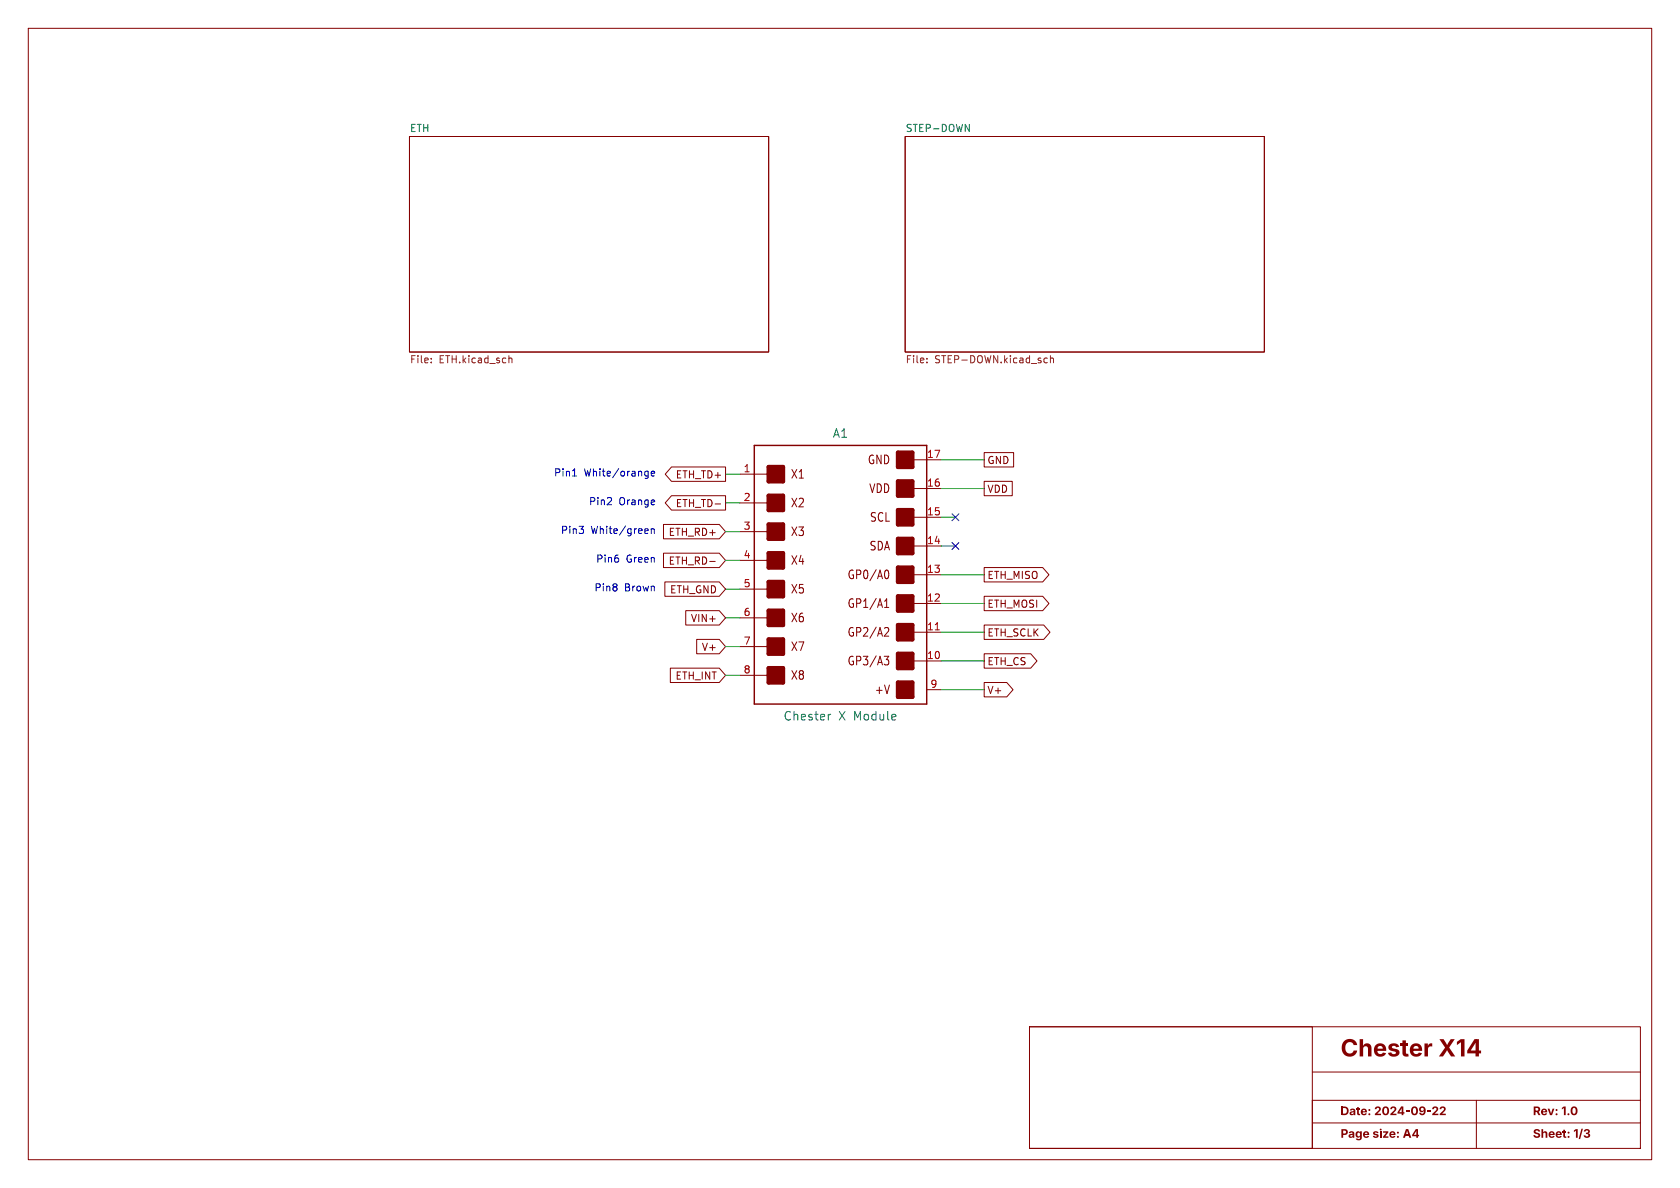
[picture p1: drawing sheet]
<svg xmlns="http://www.w3.org/2000/svg" width="297mm" height="210mm" viewBox="0 0 297 210" stroke-linecap="round" stroke-linejoin="round" font-family="sans-serif">
<g fill="#840000">
<path d="M253.3 195.7a.55 .55 0 0 1 .9 .1 .55 .55 0 0 1-.3 .8l-.3 .3h.7v.2h-1.1v-.2l.5-.5a.27 .27 0 0 0 .3-.2 .27 .27 0 0 0-.2-.3 .27 .27 0 0 0-.3 .2h-.3z"/>
<path d="M254.6 195.7a.55 .55 0 0 1 .9 .1 .55 .55 0 0 1-.3 .8l-.2 .3h.6v.2h-1.1v-.2l.6-.5a.27 .27 0 0 0 .2-.2 .27 .27 0 0 0-.2-.3 .27 .27 0 0 0-.3 .2h-.3z"/>
</g>
<path d="M232 198.5h58" fill="none" stroke="#840000" stroke-width=".18"/>
<circle cx="244.1" cy="199.7" r=".16" fill="#840000"/>
<g fill="none" stroke="#840000" stroke-width=".18">
<path d="M5 5h287v200h-287zM72.4 24.1h63.5v38.1h-63.5zM160 24.1h63.5v38.1h-63.5zM117.3 97.8h9.9l1.1 1.3-1.1 1.2h-9.9zM117.3 92.7h9.9l1.1 1.3-1.1 1.3h-9.9zM118.7 82.5h9.6v2.6h-9.6l-1.1-1.3zM118.7 87.6h9.6v2.6h-9.6l-1.1-1.3zM125.5 99.2h.9M126.4 89.1h1M130.8 99.1h5.1M130.8 94h5.1M130.8 88.9h5.1"/>
<path d="M130.8 83.8h5.1M161.3 96.5h5.1M161.3 91.4h5.1M161.3 86.4h5.1M161.3 81.3h5.1M174 85.1h5v2.5h-5zM174 80h5.2v2.6h-5.2zM117.5 102.9h9.7l1.1 1.2-1.1 1.3h-9.7zM118.5 118.1h8.7l1.1 1.3-1.1 1.3h-8.7zM121.2 107.9h6l1.1 1.3-1.1 1.3h-6zM123.2 113h4l1.1 1.3-1.1 1.3h-4zM130.8 119.4h5.1"/>
<path d="M130.8 114.3h5.1M130.8 109.2h5.1M130.8 104.1h5.1M156.3 116h.8l-.4 .6 .4 .1v.5l-.2 .3h-.4M156.4 107.4h.7M156.4 106.3l.3-.4v1.5M156.6 110.9l.4 .1 .1 .4-.8 1.1h.8M156.7 100.8h.1a1.06 1.06 0 0 1 0 1.5h-.1M161.3 116.8h5.1M161.3 111.8h5.1M161.3 106.7h5.1M161.3 101.6h5.1"/>
<path d="M174 105.4h10.3l1.1 1.3-1.1 1.3h-10.3zM174 110.5h10.5l1.1 1.3-1.1 1.2h-10.5zM174 100.3h10.3l1.1 1.3-1.1 1.3h-10.3zM174 115.6h8.2l1.1 1.2-1.1 1.3h-8.2zM163.8 121.9h2.6M174 120.6h4l1.1 1.3-1.1 1.3h-4zM182 181.5h108v21.5h-108zM182 181.5h50v21.5h-50zM232 189.5h58M261 194.5v8.5M290 194.5h-58v8.5"/>
</g>
<path d="M76.2 64v.1M76.2 63.4v.1M90 63.4l.1-.1 .4 .1v.7M163.9 64v.1M163.9 63.4v.1M184.8 63.3l.4 .1M185.2 64.1h-.4M185.7 63.4l.2-.1 .3 .1v.7M185.7 62.9v1.2" fill="none" stroke="#725600" stroke-width=".18"/>
<path d="M170.6 22l.8 1.3v-1.3M146.9 126.3l-.4 .1" fill="none" stroke="#006464" stroke-width=".18"/>
<g fill="#840000" stroke="#840000" stroke-width=".18">
<path d="M135.9 118.1h2.5v2.6h-2.5z"/>
<path d="M135.9 113h2.5v2.6h-2.5z"/>
<path d="M135.9 108h2.5v2.5h-2.5z"/>
<path d="M135.9 102.9h2.5v2.5h-2.5z"/>
<path d="M135.9 97.8h2.5v2.5h-2.5z"/>
<path d="M135.9 92.7h2.5v2.6h-2.5z"/>
<path d="M135.9 87.6h2.5v2.6h-2.5z"/>
<path d="M135.9 82.6h2.5v2.5h-2.5z"/>
<path d="M158.7 120.7h2.6v2.5h-2.6z"/>
<path d="M158.7 115.6h2.6v2.5h-2.6z"/>
<path d="M158.7 110.5h2.6v2.5h-2.6z"/>
<path d="M158.7 105.4h2.6v2.6h-2.6z"/>
<path d="M158.7 100.3h2.6v2.6h-2.6z"/>
<path d="M158.7 95.3h2.6v2.5h-2.6z"/>
<path d="M158.7 90.2h2.6v2.5h-2.6z"/>
<path d="M158.7 85.1h2.6v2.5h-2.6z"/>
<path d="M158.7 80h2.6v2.6h-2.6z"/>
</g>
<path d="M133.3 78.7h30.5v45.8h-30.5z" fill="none" stroke="#840000" stroke-width=".25"/>
<g fill="none" stroke="#840000" stroke-width=".76">
<path d="M135.9 82.6h2.5v2.5h-2.5zM135.9 87.6h2.5v2.6h-2.5zM135.9 92.7h2.5v2.6h-2.5zM135.9 97.8h2.5v2.5h-2.5zM158.7 95.3h2.6v2.5h-2.6zM158.7 90.2h2.6v2.5h-2.6zM158.7 85.1h2.6v2.5h-2.6zM158.7 80h2.6v2.6h-2.6zM135.9 118.1h2.5v2.6h-2.5zM135.9 102.9h2.5v2.5h-2.5zM135.9 108h2.5v2.5h-2.5zM135.9 113h2.5v2.6h-2.5z"/>
<path d="M158.7 115.6h2.6v2.5h-2.6zM158.7 110.5h2.6v2.5h-2.6zM158.7 105.4h2.6v2.6h-2.6zM158.7 100.3h2.6v2.6h-2.6zM158.7 120.7h2.6v2.5h-2.6z"/>
</g>
<path d="M165.3 111.3h.8" fill="none" stroke="#a90000" stroke-width=".18"/>
<g fill="none" stroke="#0000c2" stroke-width=".18">
<path d="M101.2 84.1h.7M107.3 89.2h.8M108.1 88.1v.4M109.3 98.7v.6M114.2 83.3l.4 .1M114.4 93.5l.2 .3-.6 .1M114.5 94.2l-.1 .1M114.6 84.1h-.4M114.6 83.3v1l-.1 .2-.3 .1M115.1 83.7l.6-.1v-.2l-.4-.1-.2 .2 .1 .6h.5M115.1 93.5v.8M115.1 93.6l.2-.1h.3l.1 .8"/>
<path d="M109 103.3v.3M109 103.9v.4"/>
</g>
<g fill="none" stroke="#009600" stroke-width=".18">
<path d="M128.3 88.9h2.5M128.3 83.8h2.5M128.3 99.1h2.5M128.3 94h2.5M166.4 91.4h2.5M166.4 96.5h2.5M166.4 81.3h7.6M166.4 86.4h7.6M128.3 104.1h2.5M128.3 119.4h2.5M128.3 109.2h2.5M128.3 114.3h2.5"/>
<path d="M166.4 116.8h7.6M166.4 111.8h7.6M166.4 101.6h7.6M166.4 106.7h7.6M166.4 121.9h7.6"/>
</g>
<path d="M168.3 90.8l1.2 1.2M168.3 95.9l1.2 1.2M169.5 90.8l-1.2 1.2M169.5 95.9l-1.2 1.2" fill="none" stroke="#000084" stroke-width=".18"/>
<text font-size="4.2" fill="#840000" x="237" y="188.1">Chester X14</text>
<g font-size="2.1" fill="#006464">
<text x="147.1" y="77.6">A1</text>
<text x="138.4" y="127.6">Chester</text>
<text x="148.2" y="127.6">X Module</text>
</g>
<g font-size="2.1" fill="#840000">
<text x="153.3" y="82.3">GND</text>
<text x="139.7" y="84.8">X1</text>
<text x="139.7" y="89.9">X2</text>
<text x="153.6" y="87.4">VDD</text>
<text x="139.7" y="95">X3</text>
<text x="153.7" y="92.4">SCL</text>
<text x="139.7" y="100.1">X4</text>
<text x="153.6" y="97.5">SDA</text>
<text x="139.7" y="105.1">X5</text>
<text x="149.7" y="102.6">GP0/A0</text>
<text x="149.7" y="107.7">GP1/A1</text>
<text x="139.7" y="110.2">X6</text>
<text x="149.7" y="112.8">GP2/A2</text>
<text x="139.7" y="115.3">X7</text>
<text x="149.7" y="117.8">GP3/A3</text>
<text x="139.7" y="120.4">X8</text>
<text x="154.5" y="122.9">+V</text>
<text x="237" y="197.8">Date: 2024-09-22</text>
<text x="271" y="197.8">Rev: 1.0</text>
<text x="237" y="201.8">Page size: A4</text>
<text x="271" y="201.8">Sheet: 1/3</text>
</g>
<g font-size="1.8" fill="#006464">
<text x="72.4" y="23.4">ETH</text>
<text x="160" y="23.4">STEP-DOWN</text>
</g>
<g font-size="1.8" fill="#725600">
<text x="72.4" y="64.5">File:</text>
<text x="77.6" y="64.5">ETH.kicad_sch</text>
<text x="160" y="64.5">File:</text>
<text x="165.2" y="64.5">STEP-DOWN.kicad_sch</text>
</g>
<g font-size="1.8" fill="#a90000">
<text x="131.4" y="83.6">1</text>
<text x="163.8" y="81">17</text>
<text x="131.4" y="88.6">2</text>
<text x="163.8" y="86.1">16</text>
<text x="131.4" y="93.7">3</text>
<text x="163.8" y="91.2">15</text>
<text x="131.4" y="98.8">4</text>
<text x="163.8" y="101.3">13</text>
<text x="163.8" y="96.3">14</text>
<text x="131.4" y="103.9">5</text>
<text x="163.8" y="106.4">12</text>
<text x="131.4" y="109">6</text>
<text x="163.8" y="111.5">11</text>
<text x="131.4" y="114">7</text>
<text x="131.4" y="119.1">8</text>
<text x="163.8" y="116.6">10</text>
<text x="164.4" y="121.7">9</text>
</g>
<g font-size="1.8" fill="#840000">
<text x="174.5" y="82.2">GND</text>
<text x="119.4" y="84.8">ETH_TD+</text>
<text x="119.4" y="89.9">ETH_TD-</text>
<text x="174.5" y="87.3">VDD</text>
<text x="118.1" y="94.9">ETH_RD+</text>
<text x="118.1" y="100">ETH_RD-</text>
<text x="118.4" y="105.1">ETH_GND</text>
<text x="174.5" y="107.6">ETH_MOSI</text>
<text x="174.5" y="102.6">ETH_MISO</text>
<text x="122" y="110.2">VIN+</text>
<text x="174.5" y="112.7">ETH_SCLK</text>
<text x="124" y="115.3">V+</text>
<text x="174.5" y="117.8">ETH_CS</text>
<text x="119.3" y="120.3">ETH_INT</text>
<text x="174.5" y="122.9">V+</text>
</g>
<g font-size="1.8" fill="#0000c2">
<text x="97.9" y="84.4">Pin1</text>
<text x="103.3" y="84.4">White/orange</text>
<text x="104" y="89.5">Pin2</text>
<text x="109.4" y="89.5">Orange</text>
<text x="99.1" y="94.6">Pin3</text>
<text x="104.5" y="94.6">White/green</text>
<text x="105.3" y="99.7">Pin6</text>
<text x="110.7" y="99.7">Green</text>
<text x="105" y="104.8">Pin8</text>
<text x="110.4" y="104.8">Brown</text>
</g>
</svg>
